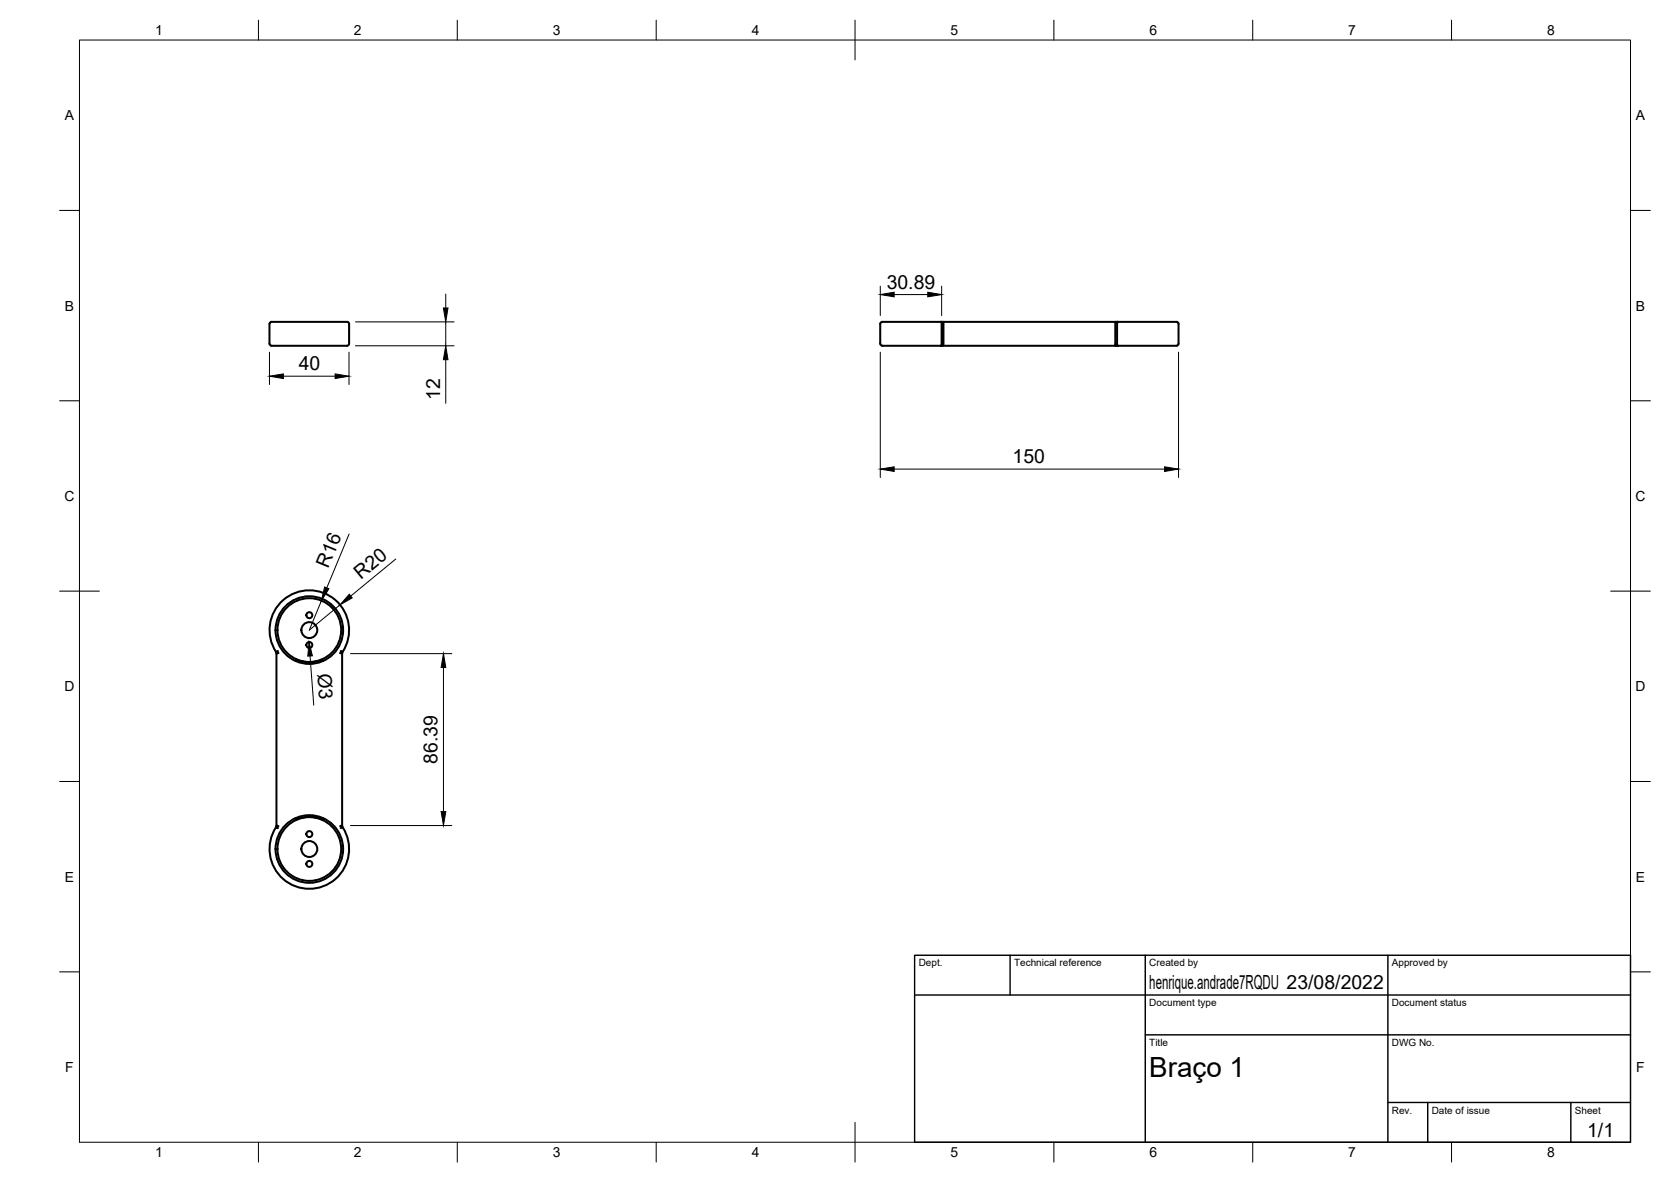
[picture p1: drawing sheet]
<svg xmlns="http://www.w3.org/2000/svg" width="420mm" height="297mm" viewBox="0 0 420 297" stroke-linecap="round" stroke-linejoin="round" font-family="sans-serif">
<!-- layer: Visible -->
<g fill="none" stroke="#000" stroke-width=".51">
<path d="M67.8 81.1a4.8 4.8 0 0 1 2.9-.2h15.6a1.17 1.17 0 0 1 1.5 .5v5a1.16 1.16 0 0 1-1.5 .5h-16.6a1.63 1.63 0 0 1-1.9-.5zM236.6 80.9h-13.3a2.45 2.45 0 0 0-1.9 .2l-.1 5.3a1.14 1.14 0 0 0 1.5 .5h13.8M236.6 80.9h.5M236.6 80.9l.2 .4v5.2l-.2 .4h.5l.1-.3-.1-5.7M237.1 80.9h43.5l-.2 .3 .2 5.7h-43.5M280.6 80.9h.4M281 80.9l-.1 .4v5.2l.2 .4h-.5M281.1 80.9h13.7a1.2 1.2 0 0 1 1.5 .5v5a1.18 1.18 0 0 1-1.5 .5h-13.7M69.4 163.8a10 10 0 0 1 8.4-15.5 10 10 0 0 1 8.4 15.5M69.5 164.3v43.2l.5 .1M69.9 163.6l-.5 .2 .1 .5 .5-.2M74.8 165.9a10.5 10.5 0 0 0 6.3-.1l.2 .3"/>
<path d="M74.8 165.8l-.4 .1-.1 .2M85.7 163.6l.5 .2-.2 .5-.5-.2M86 164.3v43.2M69.4 207.9a10 10 0 0 0 8.4 15.5 10 10 0 0 0 8.4-15.5M69.5 207.5l-.1 .4 .5 .2M74.3 205.6l.3 .3a8.2 8.2 0 0 1 6.2-.1M81.3 205.6l-.2 .3h-.3M86 207.5l-.5 .1M86 207.5l.2 .4-.5 .2"/>
<circle cx="77.8" cy="154.6" r=".75"/>
<circle cx="77.8" cy="158.3" r="2"/>
<circle cx="77.8" cy="158.3" r="8"/>
<circle cx="77.8" cy="158.3" r="8.5"/>
<circle cx="77.8" cy="162.1" r=".75"/>
<circle cx="77.8" cy="209.6" r=".75"/>
<circle cx="77.8" cy="217.1" r=".75"/>
<circle cx="77.8" cy="213.4" r="2"/>
<circle cx="77.8" cy="213.4" r="8"/>
<circle cx="77.8" cy="213.4" r="8.5"/>
</g>
<!-- layer: Border -->
<g fill="none" stroke="#000" stroke-width=".25">
<path d="M20 10.1h390v276.9h-390zM65 5.1v5M115 5.1v5M165 5.1v5M215 5.1v10M265 5.1v5M315 5.1v5M365 5.1v5M15 52.9h5M410 52.9h5M15 100.7h5M410 100.7h5"/>
<path d="M15 148.6h10M405 148.6h10M15 196.4h5M410 196.4h5M15 244.2h5M410 244.2h5M65 287v5M115 287v5M165 287v5M215 282.1v9.9M265 287v5M315 287v5"/>
<path d="M365 287v5"/>
</g>
<!-- layer: TitleBlock -->
<path d="M230 240.1h180v46.9h-180zM230 250h180M254 240.1v9.9M288 240.1v46.9M349 240.1v46.9M288 260.1h122M349 277.1h61M359 277.1v9.9M395 277.1v9.9" fill="none" stroke="#000" stroke-width=".36"/>
<!-- layer: Dimensions -->
<g fill="none" stroke="#000" stroke-width=".25">
<path d="M112.1 73.9v3.5M221.3 71.9v7.4M224.8 74h8.5M236.8 71.9v7.4M67.8 88.5v8.1M71.2 94.5h13.1M87.8 88.5v8.1M89.4 80.9h24.8M89.4 86.9h24.8M112.1 80.9v6M112.1 90.4v11M221.3 88.5v31.5"/>
<path d="M296.3 88.5v31.5M224.8 117.9h68M87.8 134.2l-5.6 13.5M80.8 151l-3 7.4 7.7-6.4M99.5 140.5l-11.3 9.3M78 164.9l.9 12.3M88.1 164.3h25.5M111.5 167.8v36.1M88.1 207.5h25.5"/>
</g>
<g fill="#000" stroke="#000" stroke-width=".25">
<path d="M111.5 77.4h1.1l-.5 3.5zM221.3 74l3.5-.6v1.2zM233.3 73.4l3.5 .6-3.5 .6zM67.8 94.5l3.4-.5v1.1zM84.3 94l3.5 .5-3.5 .6zM112.1 86.9l.5 3.5h-1.1zM221.3 117.9l3.5-.6v1.2zM292.8 117.3l3.5 .6-3.5 .6zM81.6 147.5l1.1 .5-1.9 3zM87.8 149.3l.8 .9-3.1 1.8zM77.7 161.4l.8 3.4-1.1 .1zM111.5 164.3l.6 3.5h-1.2z"/>
<path d="M110.9 203.9h1.2l-.6 3.6z"/>
</g>
<text font-size="7" x="289" y="270.6">Braço 1</text>
<g font-size="4.9">
<text x="222.9" y="72.5">30.89</text>
<text x="75.1" y="93.1">40</text>
<text x="110.7" y="100.5" transform="rotate(-90 110.7 100.5)">12</text>
<text x="254.6" y="116.4">150</text>
<text x="82.5" y="143" transform="rotate(-68 82.5 143)">R16</text>
<text x="90.8" y="145.8" transform="rotate(-39 90.8 145.8)">R20</text>
<text x="79.8" y="169.4" transform="rotate(86 79.8 169.4)">Ø3</text>
<text x="110" y="192" transform="rotate(-90 110 192)">86.39</text>
<text x="289" y="248.5">henrique.andrade7RQDU 23/08/2022</text>
<text x="399.1" y="285.7">1/1</text>
</g>
<g font-size="3.5">
<text x="39" y="8.8">1</text>
<text x="89" y="8.8">2</text>
<text x="139" y="8.8">3</text>
<text x="189" y="8.8">4</text>
<text x="239" y="8.8">5</text>
<text x="289" y="8.8">6</text>
<text x="339" y="8.8">7</text>
<text x="389" y="8.8">8</text>
<text x="16.3" y="30.2">A</text>
<text x="411.3" y="30.2">A</text>
<text x="16.3" y="78">B</text>
<text x="411.3" y="78">B</text>
<text x="16.2" y="125.9">C</text>
<text x="411.2" y="125.9">C</text>
<text x="16.2" y="173.7">D</text>
<text x="411.2" y="173.7">D</text>
<text x="16.3" y="221.6">E</text>
<text x="411.3" y="221.6">E</text>
<text x="16.4" y="269.4">F</text>
<text x="411.4" y="269.4">F</text>
<text x="39" y="290.8">1</text>
<text x="89" y="290.8">2</text>
<text x="139" y="290.8">3</text>
<text x="189" y="290.8">4</text>
<text x="239" y="290.8">5</text>
<text x="289" y="290.8">6</text>
<text x="339" y="290.8">7</text>
<text x="389" y="290.8">8</text>
</g>
<g font-size="2.5">
<text x="231" y="242.9">Dept.</text>
<text x="255" y="242.9">Technical reference</text>
<text x="289" y="242.9">Created by</text>
<text x="350" y="242.9">Approved by</text>
<text x="289" y="252.8">Document type</text>
<text x="350" y="252.8">Document status</text>
<text x="289" y="262.9">Title</text>
<text x="350" y="262.9">DWG No.</text>
<text x="350" y="279.9">Rev.</text>
<text x="360" y="279.9">Date of issue</text>
<text x="396" y="279.9">Sheet</text>
</g>
</svg>
